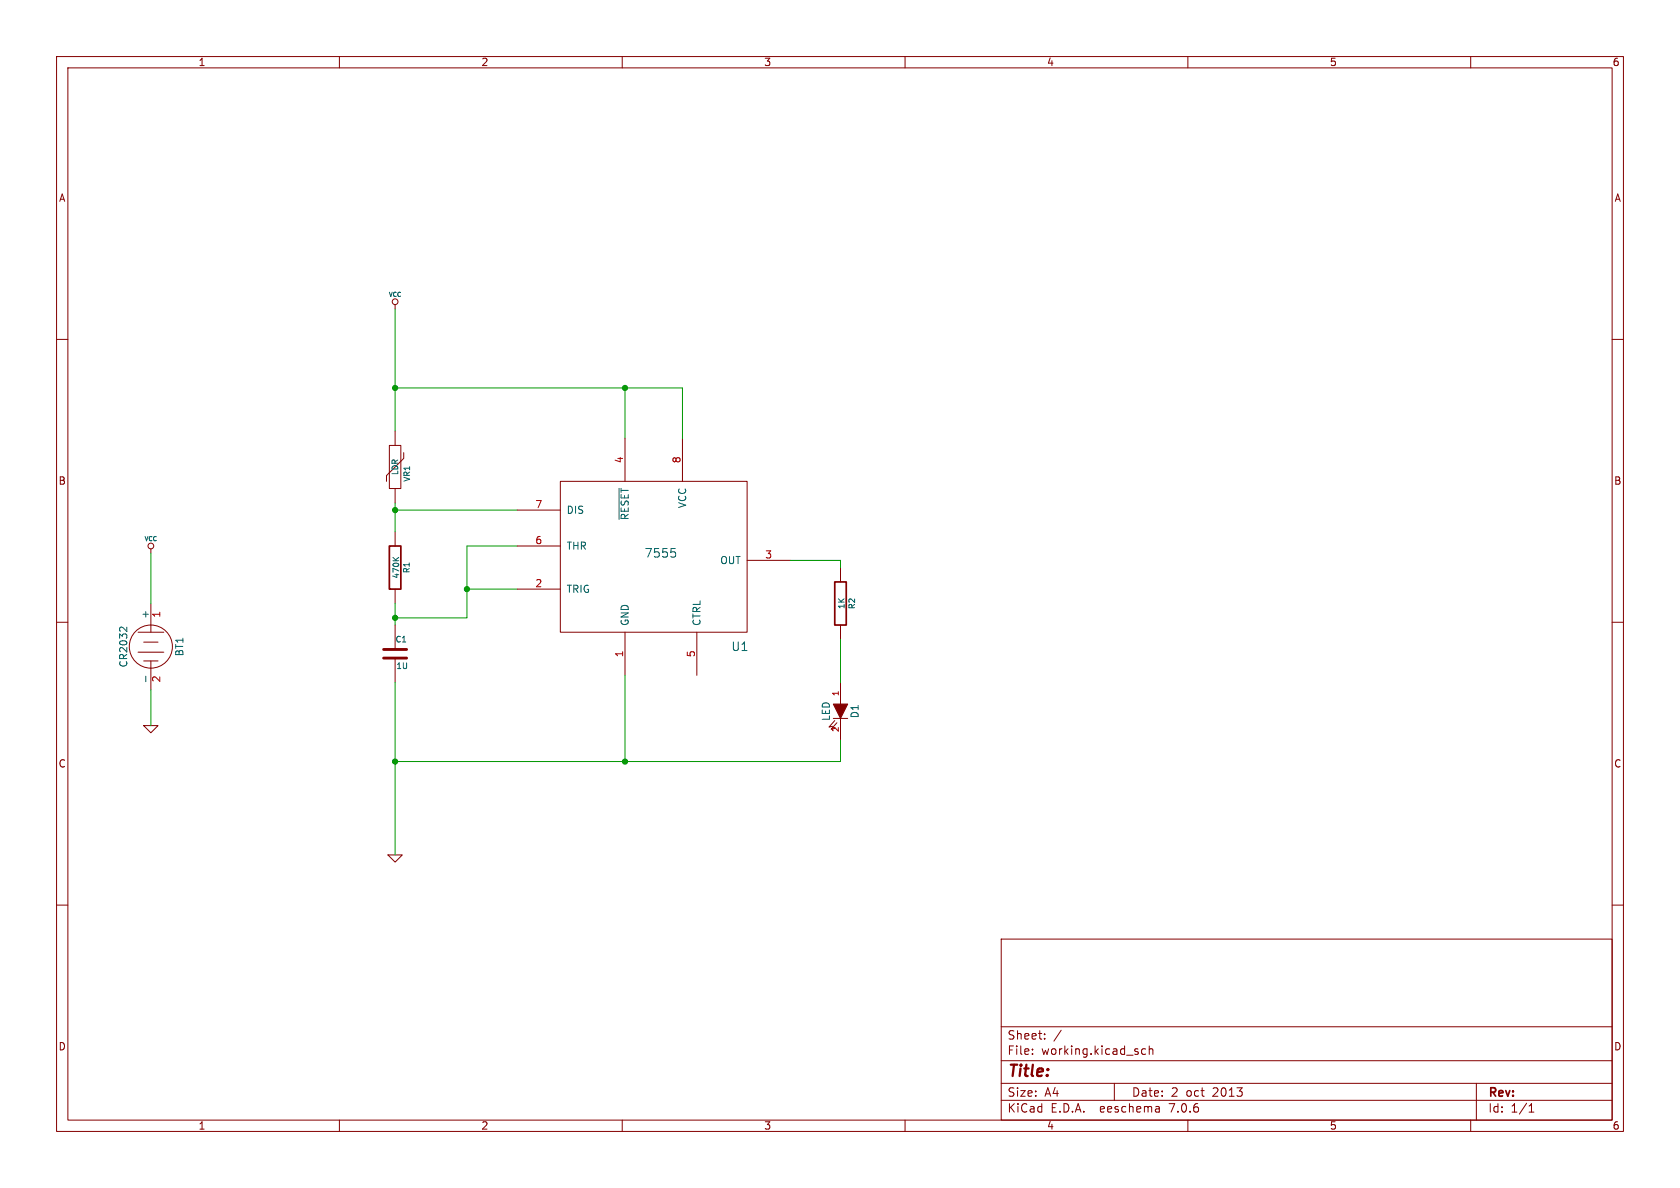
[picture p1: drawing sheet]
(kicad_sch (version 20230121) (generator eeschema)

 (paper "A4")

 (title_block
  (date "2 oct 2013"))

 (lib_symbols
  (symbol "GTB-rescue:BATTERY" (pin_names (offset 0)) (in_bom yes) (on_board yes)
   (property "Reference" "BT" (at 0 5.08 0) (effects (font (size 1.27 1.27))))
   (property "Value" "BATTERY" (at 0 -4.826 0) (effects (font (size 1.27 1.27))))
   (property "Footprint" "" (at 0 0 0) (effects (font (size 1.524 1.524))))
   (property "Datasheet" "" (at 0 0 0) (effects (font (size 1.524 1.524))))
   (symbol "BATTERY_0_1"
    (polyline (pts (xy -2.54 0) (xy -3.81 0)) (stroke (width 0) (type solid)) (fill (type none)))
    (polyline (pts (xy -2.54 2.286) (xy -2.54 -2.2606)) (stroke (width 0.1524) (type solid)) (fill (type none)))
    (polyline (pts (xy -0.7874 1.27) (xy -0.7874 -1.27)) (stroke (width 0.1524) (type solid)) (fill (type none)))
    (polyline (pts (xy 0.9906 2.286) (xy 0.9906 -2.2606)) (stroke (width 0.1524) (type solid)) (fill (type none)))
    (polyline (pts (xy 2.54 0) (xy 3.81 0)) (stroke (width 0) (type solid)) (fill (type none)))
    (polyline (pts (xy 2.54 1.27) (xy 2.54 -1.27)) (stroke (width 0.1524) (type solid)) (fill (type none)))
    (circle (center 0 0) (radius 3.81) (stroke (width 0.1524) (type solid)) (fill (type none))))
   (symbol "BATTERY_1_1"
    (pin power_out line (at -7.62 0 0) (length 3.81) (name "+" (effects (font (size 1.27 1.27)))) (number "1" (effects (font (size 1.27 1.27)))))
    (pin power_out line (at 7.62 0 180) (length 3.81) (name "-" (effects (font (size 1.27 1.27)))) (number "2" (effects (font (size 1.27 1.27)))))))
  (symbol "GTB-rescue:C" (pin_numbers hide) (pin_names (offset 0.254)) (in_bom yes) (on_board yes)
   (property "Reference" "C" (at 0 2.54 0) (effects (font (size 1.016 1.016)) (justify left)))
   (property "Value" "C" (at 0.1524 -2.159 0) (effects (font (size 1.016 1.016)) (justify left)))
   (property "Footprint" "" (at 0.9652 -3.81 0) (effects (font (size 0.762 0.762))))
   (property "Datasheet" "" (at 0 0 0) (effects (font (size 1.524 1.524))))
   (symbol "C_0_1"
    (polyline (pts (xy -2.032 -0.762) (xy 2.032 -0.762)) (stroke (width 0.508) (type solid)) (fill (type none)))
    (polyline (pts (xy -2.032 0.762) (xy 2.032 0.762)) (stroke (width 0.508) (type solid)) (fill (type none))))
   (symbol "C_1_1"
    (pin passive line (at 0 5.08 270) (length 4.318) (name "~" (effects (font (size 1.016 1.016)))) (number "1" (effects (font (size 1.016 1.016)))))
    (pin passive line (at 0 -5.08 90) (length 4.318) (name "~" (effects (font (size 1.016 1.016)))) (number "2" (effects (font (size 1.016 1.016)))))))
  (symbol "GTB-rescue:GND" (power) (pin_names (offset 0)) (in_bom yes) (on_board yes)
   (property "Reference" "#PWR" (at 0 0 0) (effects (font (size 0.762 0.762)) hide))
   (property "Value" "GND" (at 0 -1.778 0) (effects (font (size 0.762 0.762)) hide))
   (property "Footprint" "" (at 0 0 0) (effects (font (size 1.524 1.524))))
   (property "Datasheet" "" (at 0 0 0) (effects (font (size 1.524 1.524))))
   (symbol "GND_0_1"
    (polyline (pts (xy -1.27 0) (xy 0 -1.27) (xy 1.27 0) (xy -1.27 0)) (stroke (width 0) (type solid)) (fill (type none))))
   (symbol "GND_1_1"
    (pin power_in line (at 0 0 90) (length 0) hide (name "GND" (effects (font (size 0.762 0.762)))) (number "1" (effects (font (size 0.762 0.762)))))))
  (symbol "GTB-rescue:LED" (pin_names (offset 1.016) hide) (in_bom yes) (on_board yes)
   (property "Reference" "D" (at 0 2.54 0) (effects (font (size 1.27 1.27))))
   (property "Value" "LED" (at 0 -2.54 0) (effects (font (size 1.27 1.27))))
   (property "Footprint" "" (at 0 0 0) (effects (font (size 1.524 1.524))))
   (property "Datasheet" "" (at 0 0 0) (effects (font (size 1.524 1.524))))
   (symbol "LED_0_1"
    (polyline (pts (xy 1.27 1.27) (xy 1.27 -1.27)) (stroke (width 0) (type solid)) (fill (type none)))
    (polyline (pts (xy -1.27 1.27) (xy 1.27 0) (xy -1.27 -1.27)) (stroke (width 0) (type solid)) (fill (type outline)))
    (polyline (pts (xy 1.651 -1.016) (xy 2.794 -2.032) (xy 2.667 -1.397)) (stroke (width 0) (type solid)) (fill (type none)))
    (polyline (pts (xy 2.032 -0.635) (xy 3.175 -1.651) (xy 3.048 -1.016)) (stroke (width 0) (type solid)) (fill (type none))))
   (symbol "LED_1_1"
    (pin passive line (at -5.08 0 0) (length 3.81) (name "A" (effects (font (size 1.016 1.016)))) (number "1" (effects (font (size 1.016 1.016)))))
    (pin passive line (at 5.08 0 180) (length 3.81) (name "K" (effects (font (size 1.016 1.016)))) (number "2" (effects (font (size 1.016 1.016)))))))
  (symbol "GTB-rescue:VCC" (power) (pin_names (offset 0)) (in_bom yes) (on_board yes)
   (property "Reference" "#PWR" (at 0 2.54 0) (effects (font (size 0.762 0.762)) hide))
   (property "Value" "VCC" (at 0 2.54 0) (effects (font (size 0.762 0.762))))
   (property "Footprint" "" (at 0 0 0) (effects (font (size 1.524 1.524))))
   (property "Datasheet" "" (at 0 0 0) (effects (font (size 1.524 1.524))))
   (symbol "VCC_0_0"
    (pin power_in line (at 0 0 90) (length 0) hide (name "VCC" (effects (font (size 0.508 0.508)))) (number "1" (effects (font (size 0.508 0.508))))))
   (symbol "VCC_0_1"
    (polyline (pts (xy 0 0) (xy 0 0.762) (xy 0 0.762)) (stroke (width 0) (type solid)) (fill (type none)))
    (circle (center 0 1.27) (radius 0.508) (stroke (width 0) (type solid)) (fill (type none)))))
  (symbol "GTB-rescue:VR" (pin_numbers hide) (pin_names (offset 0)) (in_bom yes) (on_board yes)
   (property "Reference" "VR" (at 1.524 -1.1684 90) (effects (font (size 1.016 1.016)) (justify top)))
   (property "Value" "VR" (at 0 0 90) (effects (font (size 1.016 1.016))))
   (property "Footprint" "" (at 0 0 0) (effects (font (size 1.524 1.524))))
   (property "Datasheet" "" (at 0 0 0) (effects (font (size 1.524 1.524))))
   (symbol "VR_0_1"
    (rectangle (start -1.016 3.81) (end 1.016 -3.81) (stroke (width 0) (type solid)) (fill (type none)))
    (polyline (pts (xy -1.524 -2.54) (xy -1.524 -1.524) (xy 1.524 1.524) (xy 1.524 2.54) (xy 1.524 2.54)) (stroke (width 0) (type solid)) (fill (type none))))
   (symbol "VR_1_1"
    (pin passive line (at 0 6.35 270) (length 2.54) (name "~" (effects (font (size 1.524 1.524)))) (number "1" (effects (font (size 1.524 1.524)))))
    (pin passive line (at 0 -6.35 90) (length 2.54) (name "~" (effects (font (size 1.524 1.524)))) (number "2" (effects (font (size 1.524 1.524)))))))
  (symbol "GTB:7555" (pin_names (offset 1.016)) (in_bom yes) (on_board yes)
   (property "Reference" "U" (at 17.78 -10.16 0) (effects (font (size 1.524 1.524))))
   (property "Value" "7555" (at 3.81 6.35 0) (effects (font (size 1.524 1.524))))
   (property "Footprint" "" (at -1.27 -5.08 0) (effects (font (size 1.524 1.524))))
   (property "Datasheet" "" (at -1.27 -5.08 0) (effects (font (size 1.524 1.524))))
   (symbol "7555_0_1"
    (rectangle (start -13.97 19.05) (end 19.05 -7.62) (stroke (width 0) (type solid)) (fill (type none))))
   (symbol "7555_1_1"
    (pin input line (at -2.54 -15.24 90) (length 7.62) (name "GND" (effects (font (size 1.27 1.27)))) (number "1" (effects (font (size 1.27 1.27)))))
    (pin input line (at -21.59 0 0) (length 7.62) (name "TRIG" (effects (font (size 1.27 1.27)))) (number "2" (effects (font (size 1.27 1.27)))))
    (pin input line (at 26.67 5.08 180) (length 7.62) (name "OUT" (effects (font (size 1.27 1.27)))) (number "3" (effects (font (size 1.27 1.27)))))
    (pin input line (at -2.54 26.67 270) (length 7.62) (name "~{RESET}" (effects (font (size 1.27 1.27)))) (number "4" (effects (font (size 1.27 1.27)))))
    (pin input line (at 10.16 -15.24 90) (length 7.62) (name "CTRL" (effects (font (size 1.27 1.27)))) (number "5" (effects (font (size 1.27 1.27)))))
    (pin input line (at -21.59 7.62 0) (length 7.62) (name "THR" (effects (font (size 1.27 1.27)))) (number "6" (effects (font (size 1.27 1.27)))))
    (pin input line (at -21.59 13.97 0) (length 7.62) (name "DIS" (effects (font (size 1.27 1.27)))) (number "7" (effects (font (size 1.27 1.27)))))
    (pin input line (at 7.62 26.67 270) (length 7.62) (name "VCC" (effects (font (size 1.27 1.27)))) (number "8" (effects (font (size 1.27 1.27)))))))
  (symbol "GTB:R" (pin_numbers hide) (pin_names (offset 0)) (in_bom yes) (on_board yes)
   (property "Reference" "R" (at 2.032 0 90) (effects (font (size 1.016 1.016))))
   (property "Value" "R" (at 0.1778 0.0254 90) (effects (font (size 1.016 1.016))))
   (property "Footprint" "" (at -1.778 0 90) (effects (font (size 0.762 0.762))))
   (property "Datasheet" "" (at 0 0 0) (effects (font (size 0.762 0.762))))
   (symbol "R_0_1"
    (rectangle (start -1.016 3.81) (end 1.016 -3.81) (stroke (width 0.3048) (type solid)) (fill (type none))))
   (symbol "R_1_1"
    (pin passive line (at 0 6.35 270) (length 2.54) (name "~" (effects (font (size 1.524 1.524)))) (number "1" (effects (font (size 1.524 1.524)))))
    (pin passive line (at 0 -6.35 90) (length 2.54) (name "~" (effects (font (size 1.524 1.524)))) (number "2" (effects (font (size 1.524 1.524))))))))

 (junction (at 69.85 134.62) (diameter 0) (color 0 0 0 0))
 (junction (at 110.49 68.58) (diameter 0) (color 0 0 0 0))
 (junction (at 69.85 90.17) (diameter 0) (color 0 0 0 0))
 (junction (at 69.85 109.22) (diameter 0) (color 0 0 0 0))
 (junction (at 69.85 68.58) (diameter 0) (color 0 0 0 0))
 (junction (at 82.55 104.14) (diameter 0) (color 0 0 0 0))
 (junction (at 110.49 134.62) (diameter 0) (color 0 0 0 0))

 (wire (pts (xy 69.85 134.62) (xy 69.85 151.13)) (stroke (width 0) (type default)))
 (wire (pts (xy 82.55 96.52) (xy 91.44 96.52)) (stroke (width 0) (type default)))
 (wire (pts (xy 82.55 104.14) (xy 82.55 109.22)) (stroke (width 0) (type default)))
 (wire (pts (xy 148.59 134.62) (xy 148.59 130.81)) (stroke (width 0) (type default)))
 (wire (pts (xy 120.65 68.58) (xy 120.65 77.47)) (stroke (width 0) (type default)))
 (wire (pts (xy 69.85 120.65) (xy 69.85 134.62)) (stroke (width 0) (type default)))
 (wire (pts (xy 91.44 104.14) (xy 82.55 104.14)) (stroke (width 0) (type default)))
 (wire (pts (xy 82.55 109.22) (xy 69.85 109.22)) (stroke (width 0) (type default)))
 (wire (pts (xy 69.85 106.68) (xy 69.85 109.22)) (stroke (width 0) (type default)))
 (wire (pts (xy 69.85 109.22) (xy 69.85 110.49)) (stroke (width 0) (type default)))
 (wire (pts (xy 69.85 90.17) (xy 69.85 93.98)) (stroke (width 0) (type default)))
 (wire (pts (xy 69.85 134.62) (xy 110.49 134.62)) (stroke (width 0) (type default)))
 (wire (pts (xy 69.85 54.61) (xy 69.85 68.58)) (stroke (width 0) (type default)))
 (wire (pts (xy 69.85 68.58) (xy 110.49 68.58)) (stroke (width 0) (type default)))
 (wire (pts (xy 69.85 68.58) (xy 69.85 76.2)) (stroke (width 0) (type default)))
 (wire (pts (xy 26.67 128.27) (xy 26.67 121.92)) (stroke (width 0) (type default)))
 (wire (pts (xy 110.49 134.62) (xy 148.59 134.62)) (stroke (width 0) (type default)))
 (wire (pts (xy 91.44 90.17) (xy 69.85 90.17)) (stroke (width 0) (type default)))
 (wire (pts (xy 110.49 119.38) (xy 110.49 134.62)) (stroke (width 0) (type default)))
 (wire (pts (xy 82.55 96.52) (xy 82.55 104.14)) (stroke (width 0) (type default)))
 (wire (pts (xy 148.59 100.33) (xy 148.59 99.06)) (stroke (width 0) (type default)))
 (wire (pts (xy 69.85 88.9) (xy 69.85 90.17)) (stroke (width 0) (type default)))
 (wire (pts (xy 148.59 99.06) (xy 139.7 99.06)) (stroke (width 0) (type default)))
 (wire (pts (xy 110.49 77.47) (xy 110.49 68.58)) (stroke (width 0) (type default)))
 (wire (pts (xy 148.59 120.65) (xy 148.59 113.03)) (stroke (width 0) (type default)))
 (wire (pts (xy 26.67 106.68) (xy 26.67 97.79)) (stroke (width 0) (type default)))
 (wire (pts (xy 110.49 68.58) (xy 120.65 68.58)) (stroke (width 0) (type default)))

 (symbol (lib_id "GTB:7555") (at 113.03 104.14 0) (unit 1) (in_bom yes) (on_board yes) (dnp no)
  (property "Reference" "U1" (at 130.81 114.3 0) (effects (font (size 1.524 1.524))))
  (property "Value" "7555" (at 116.84 97.79 0) (effects (font (size 1.524 1.524))))
  (property "Footprint" "" (at 111.76 109.22 0) (effects (font (size 1.524 1.524))))
  (property "Datasheet" "" (at 111.76 109.22 0) (effects (font (size 1.524 1.524)))) (pin "1") (pin "2") (pin "3") (pin "4") (pin "5") (pin "6") (pin "7") (pin "8"))

 (symbol (lib_id "GTB-rescue:C") (at 69.85 115.57 0) (unit 1) (in_bom yes) (on_board yes) (dnp no)
  (property "Reference" "C1" (at 69.85 113.03 0) (effects (font (size 1.016 1.016)) (justify left)))
  (property "Value" "1U" (at 70.0024 117.729 0) (effects (font (size 1.016 1.016)) (justify left)))
  (property "Footprint" "~" (at 70.8152 119.38 0) (effects (font (size 0.762 0.762))))
  (property "Datasheet" "~" (at 69.85 115.57 0) (effects (font (size 1.524 1.524)))) (pin "1") (pin "2"))

 (symbol (lib_id "GTB:R") (at 69.85 100.33 0) (unit 1) (in_bom yes) (on_board yes) (dnp no)
  (property "Reference" "R1" (at 71.882 100.33 90) (effects (font (size 1.016 1.016))))
  (property "Value" "470K" (at 70.0278 100.3046 90) (effects (font (size 1.016 1.016))))
  (property "Footprint" "~" (at 68.072 100.33 90) (effects (font (size 0.762 0.762))))
  (property "Datasheet" "~" (at 69.85 100.33 0) (effects (font (size 0.762 0.762)))) (pin "1") (pin "2"))

 (symbol (lib_id "GTB-rescue:VR") (at 69.85 82.55 0) (unit 1) (in_bom yes) (on_board yes) (dnp no)
  (property "Reference" "VR1" (at 71.374 83.7184 90) (effects (font (size 1.016 1.016)) (justify top)))
  (property "Value" "LDR" (at 69.85 82.55 90) (effects (font (size 1.016 1.016))))
  (property "Footprint" "~" (at 69.85 82.55 0) (effects (font (size 1.524 1.524))))
  (property "Datasheet" "~" (at 69.85 82.55 0) (effects (font (size 1.524 1.524)))) (pin "1") (pin "2"))

 (symbol (lib_id "GTB:R") (at 148.59 106.68 0) (unit 1) (in_bom yes) (on_board yes) (dnp no)
  (property "Reference" "R2" (at 150.622 106.68 90) (effects (font (size 1.016 1.016))))
  (property "Value" "1K" (at 148.7678 106.6546 90) (effects (font (size 1.016 1.016))))
  (property "Footprint" "~" (at 146.812 106.68 90) (effects (font (size 0.762 0.762))))
  (property "Datasheet" "~" (at 148.59 106.68 0) (effects (font (size 0.762 0.762)))) (pin "1") (pin "2"))

 (symbol (lib_id "GTB-rescue:LED") (at 148.59 125.73 270) (unit 1) (in_bom yes) (on_board yes) (dnp no)
  (property "Reference" "D1" (at 151.13 125.73 0) (effects (font (size 1.27 1.27))))
  (property "Value" "LED" (at 146.05 125.73 0) (effects (font (size 1.27 1.27))))
  (property "Footprint" "~" (at 148.59 125.73 0) (effects (font (size 1.524 1.524))))
  (property "Datasheet" "~" (at 148.59 125.73 0) (effects (font (size 1.524 1.524)))) (pin "1") (pin "2"))

 (symbol (lib_id "GTB-rescue:VCC") (at 69.85 54.61 0) (unit 1) (in_bom yes) (on_board yes) (dnp no)
  (property "Reference" "#PWR01" (at 69.85 52.07 0) (effects (font (size 0.762 0.762)) hide))
  (property "Value" "VCC" (at 69.85 52.07 0) (effects (font (size 0.762 0.762))))
  (property "Footprint" "~" (at 69.85 54.61 0) (effects (font (size 1.524 1.524))))
  (property "Datasheet" "~" (at 69.85 54.61 0) (effects (font (size 1.524 1.524)))) (pin "1"))

 (symbol (lib_id "GTB-rescue:GND") (at 69.85 151.13 0) (unit 1) (in_bom yes) (on_board yes) (dnp no)
  (property "Reference" "#PWR02" (at 69.85 151.13 0) (effects (font (size 0.762 0.762)) hide))
  (property "Value" "GND" (at 69.85 152.908 0) (effects (font (size 0.762 0.762)) hide))
  (property "Footprint" "~" (at 69.85 151.13 0) (effects (font (size 1.524 1.524))))
  (property "Datasheet" "~" (at 69.85 151.13 0) (effects (font (size 1.524 1.524)))) (pin "1"))

 (symbol (lib_id "GTB-rescue:BATTERY") (at 26.67 114.3 270) (unit 1) (in_bom yes) (on_board yes) (dnp no)
  (property "Reference" "BT1" (at 31.75 114.3 0) (effects (font (size 1.27 1.27))))
  (property "Value" "CR2032" (at 21.844 114.3 0) (effects (font (size 1.27 1.27))))
  (property "Footprint" "~" (at 26.67 114.3 0) (effects (font (size 1.524 1.524))))
  (property "Datasheet" "~" (at 26.67 114.3 0) (effects (font (size 1.524 1.524)))) (pin "1") (pin "2"))

 (symbol (lib_id "GTB-rescue:VCC") (at 26.67 97.79 0) (unit 1) (in_bom yes) (on_board yes) (dnp no)
  (property "Reference" "#PWR03" (at 26.67 95.25 0) (effects (font (size 0.762 0.762)) hide))
  (property "Value" "VCC" (at 26.67 95.25 0) (effects (font (size 0.762 0.762))))
  (property "Footprint" "~" (at 26.67 97.79 0) (effects (font (size 1.524 1.524))))
  (property "Datasheet" "~" (at 26.67 97.79 0) (effects (font (size 1.524 1.524)))) (pin "1"))

 (symbol (lib_id "GTB-rescue:GND") (at 26.67 128.27 0) (unit 1) (in_bom yes) (on_board yes) (dnp no)
  (property "Reference" "#PWR04" (at 26.67 128.27 0) (effects (font (size 0.762 0.762)) hide))
  (property "Value" "GND" (at 26.67 130.048 0) (effects (font (size 0.762 0.762)) hide))
  (property "Footprint" "~" (at 26.67 128.27 0) (effects (font (size 1.524 1.524))))
  (property "Datasheet" "~" (at 26.67 128.27 0) (effects (font (size 1.524 1.524)))) (pin "1"))

 (sheet_instances (path "" (page "1"))))
